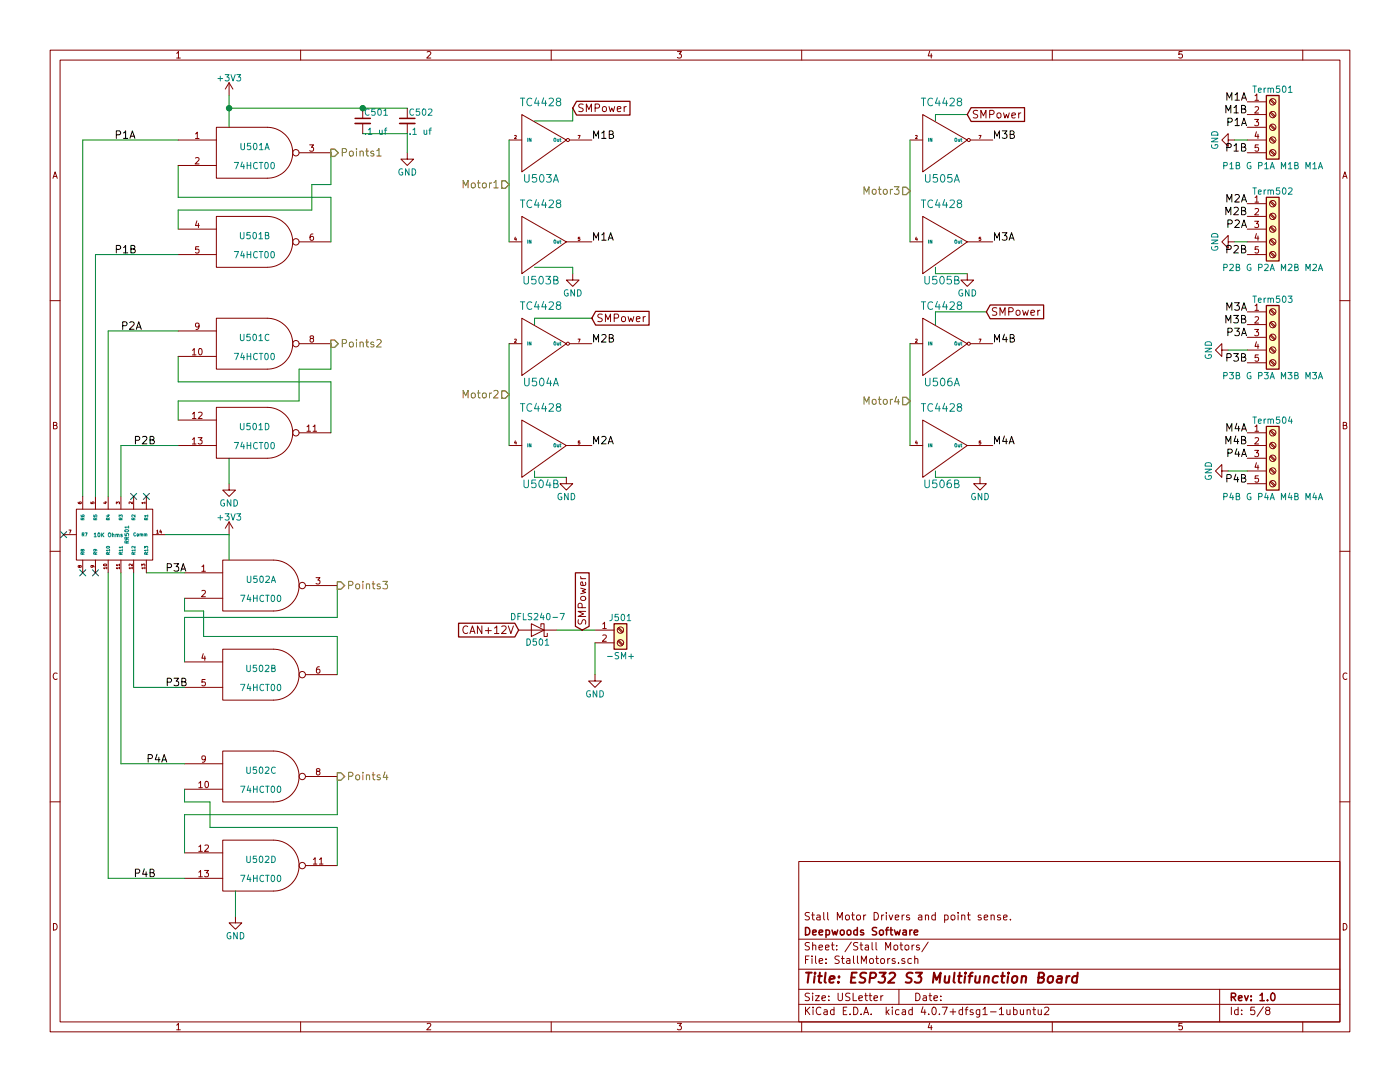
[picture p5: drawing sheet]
EESchema Schematic File Version 2
LIBS:power
LIBS:device
LIBS:switches
LIBS:relays
LIBS:motors
LIBS:transistors
LIBS:conn
LIBS:linear
LIBS:regul
LIBS:74xx
LIBS:cmos4000
LIBS:adc-dac
LIBS:memory
LIBS:xilinx
LIBS:microcontrollers
LIBS:dsp
LIBS:microchip
LIBS:analog_switches
LIBS:motorola
LIBS:texas
LIBS:intel
LIBS:audio
LIBS:interface
LIBS:digital-audio
LIBS:philips
LIBS:display
LIBS:cypress
LIBS:siliconi
LIBS:opto
LIBS:atmel
LIBS:contrib
LIBS:valves
LIBS:W25Q32JVSSIQ
LIBS:umh3n
LIBS:lm2574n-5
LIBS:tc442x
LIBS:4814p-2
LIBS:pca9685
LIBS:tbd62x83a
LIBS:sn65hvd233-ht
LIBS:mechanical
LIBS:graphic_symbols
LIBS:ESP32-S3
LIBS:ESP32-S3-MultiFunction-cache
LIBS:ESP32-S3-MultiFunction-rescue
LIBS:USBLC6-2SC6
EELAYER 25 0
EELAYER END
$Descr USLetter 11000 8500
encoding utf-8
Sheet 5 8
Title "ESP32 S3 Multifunction Board"
Date ""
Rev "1.0"
Comp "Deepwoods Software"
Comment1 "Stall Motor Drivers and point sense."
Comment2 ""
Comment3 ""
Comment4 ""
$EndDescr
$Comp
L 74HCT00 U501
U 2 1
P 2000 1900
F 0 "U501" H 2000 1950 50  0000 C CNN
F 1 "74HCT00" H 2000 1800 50  0000 C CNN
F 2 "Housings_SOIC:SOIC-14_3.9x8.7mm_Pitch1.27mm" H 2000 1900 50  0001 C CNN
F 3 "" H 2000 1900 50  0001 C CNN
F 4 "595-SN74AHC00D" H 2000 1900 60  0001 C CNN "Mouser Part Number"
	2    2000 1900
	1    0    0    -1  
$EndComp
$Comp
L 74HCT00 U501
U 3 1
P 2000 2700
F 0 "U501" H 2000 2750 50  0000 C CNN
F 1 "74HCT00" H 2000 2600 50  0000 C CNN
F 2 "Housings_SOIC:SOIC-14_3.9x8.7mm_Pitch1.27mm" H 2000 2700 50  0001 C CNN
F 3 "" H 2000 2700 50  0001 C CNN
F 4 "595-SN74AHC00D" H 2000 2700 60  0001 C CNN "Mouser Part Number"
	3    2000 2700
	1    0    0    -1  
$EndComp
$Comp
L 74HCT00 U501
U 4 1
P 2000 3400
F 0 "U501" H 2000 3450 50  0000 C CNN
F 1 "74HCT00" H 2000 3300 50  0000 C CNN
F 2 "Housings_SOIC:SOIC-14_3.9x8.7mm_Pitch1.27mm" H 2000 3400 50  0001 C CNN
F 3 "" H 2000 3400 50  0001 C CNN
F 4 "595-SN74AHC00D" H 2000 3400 60  0001 C CNN "Mouser Part Number"
	4    2000 3400
	1    0    0    -1  
$EndComp
$Comp
L 74HCT00 U502
U 1 1
P 2050 4600
F 0 "U502" H 2050 4650 50  0000 C CNN
F 1 "74HCT00" H 2050 4500 50  0000 C CNN
F 2 "Housings_SOIC:SOIC-14_3.9x8.7mm_Pitch1.27mm" H 2050 4600 50  0001 C CNN
F 3 "" H 2050 4600 50  0001 C CNN
F 4 "595-SN74AHC00D" H 2050 4600 60  0001 C CNN "Mouser Part Number"
	1    2050 4600
	1    0    0    -1  
$EndComp
$Comp
L 74HCT00 U502
U 2 1
P 2050 5300
F 0 "U502" H 2050 5350 50  0000 C CNN
F 1 "74HCT00" H 2050 5200 50  0000 C CNN
F 2 "Housings_SOIC:SOIC-14_3.9x8.7mm_Pitch1.27mm" H 2050 5300 50  0001 C CNN
F 3 "" H 2050 5300 50  0001 C CNN
F 4 "595-SN74AHC00D" H 2050 5300 60  0001 C CNN "Mouser Part Number"
	2    2050 5300
	1    0    0    -1  
$EndComp
$Comp
L 74HCT00 U502
U 3 1
P 2050 6100
F 0 "U502" H 2050 6150 50  0000 C CNN
F 1 "74HCT00" H 2050 6000 50  0000 C CNN
F 2 "Housings_SOIC:SOIC-14_3.9x8.7mm_Pitch1.27mm" H 2050 6100 50  0001 C CNN
F 3 "" H 2050 6100 50  0001 C CNN
F 4 "595-SN74AHC00D" H 2050 6100 60  0001 C CNN "Mouser Part Number"
	3    2050 6100
	1    0    0    -1  
$EndComp
$Comp
L 74HCT00 U502
U 4 1
P 2050 6800
F 0 "U502" H 2050 6850 50  0000 C CNN
F 1 "74HCT00" H 2050 6700 50  0000 C CNN
F 2 "Housings_SOIC:SOIC-14_3.9x8.7mm_Pitch1.27mm" H 2050 6800 50  0001 C CNN
F 3 "" H 2050 6800 50  0001 C CNN
F 4 "595-SN74AHC00D" H 2050 6800 60  0001 C CNN "Mouser Part Number"
	4    2050 6800
	1    0    0    -1  
$EndComp
$Comp
L 4814P-2 RR501
U 1 1
P 900 4200
F 0 "RR501" H 900 4300 30  0000 C CNN
F 1 "10K Ohms" V 900 4150 30  0000 C CNN
F 2 "48xxP:4814P" H 900 4200 60  0001 C CNN
F 3 "" H 900 4200 60  0000 C CNN
F 4 "652-4814P-2LF-10K" H 900 4200 60  0001 C CNN "Mouser Part Number"
	1    900  4200
	0    1    1    0   
$EndComp
$Comp
L C_Small C501
U 1 1
P 2850 950
F 0 "C501" H 2860 1020 50  0000 L CNN
F 1 ".1 uf" H 2860 870 50  0000 L CNN
F 2 "Capacitors_SMD:C_0603" H 2850 950 50  0001 C CNN
F 3 "" H 2850 950 50  0001 C CNN
F 4 "710-885012206095" H 2850 950 60  0001 C CNN "Mouser Part Number"
	1    2850 950 
	1    0    0    -1  
$EndComp
$Comp
L C_Small C502
U 1 1
P 3200 950
F 0 "C502" H 3210 1020 50  0000 L CNN
F 1 ".1 uf" H 3210 870 50  0000 L CNN
F 2 "Capacitors_SMD:C_0603" H 3200 950 50  0001 C CNN
F 3 "" H 3200 950 50  0001 C CNN
F 4 "710-885012206095" H 3200 950 60  0001 C CNN "Mouser Part Number"
	1    3200 950 
	1    0    0    -1  
$EndComp
$Comp
L TC4428 U503
U 1 1
P 4250 1100
F 0 "U503" H 4250 800 60  0000 C CNN
F 1 "TC4428" H 4250 1400 60  0000 C CNN
F 2 "Housings_SOIC:SOIC-8_3.9x4.9mm_Pitch1.27mm" H 4250 1100 60  0001 C CNN
F 3 "" H 4250 1100 60  0000 C CNN
F 4 "579-TC4428VOA" H 4250 1100 60  0001 C CNN "Mouser Part Number"
	1    4250 1100
	1    0    0    -1  
$EndComp
$Comp
L TC4428 U503
U 2 1
P 4250 1900
F 0 "U503" H 4250 1600 60  0000 C CNN
F 1 "TC4428" H 4250 2200 60  0000 C CNN
F 2 "Housings_SOIC:SOIC-8_3.9x4.9mm_Pitch1.27mm" H 4250 1900 60  0001 C CNN
F 3 "" H 4250 1900 60  0000 C CNN
	2    4250 1900
	1    0    0    -1  
$EndComp
$Comp
L TC4428 U504
U 1 1
P 4250 2700
F 0 "U504" H 4250 2400 60  0000 C CNN
F 1 "TC4428" H 4250 3000 60  0000 C CNN
F 2 "Housings_SOIC:SOIC-8_3.9x4.9mm_Pitch1.27mm" H 4250 2700 60  0001 C CNN
F 3 "" H 4250 2700 60  0000 C CNN
F 4 "579-TC4428VOA" H 4250 2700 60  0001 C CNN "Mouser Part Number"
	1    4250 2700
	1    0    0    -1  
$EndComp
$Comp
L TC4428 U504
U 2 1
P 4250 3500
F 0 "U504" H 4250 3200 60  0000 C CNN
F 1 "TC4428" H 4250 3800 60  0000 C CNN
F 2 "Housings_SOIC:SOIC-8_3.9x4.9mm_Pitch1.27mm" H 4250 3500 60  0001 C CNN
F 3 "" H 4250 3500 60  0000 C CNN
	2    4250 3500
	1    0    0    -1  
$EndComp
$Comp
L TC4428 U505
U 1 1
P 7400 1100
F 0 "U505" H 7400 800 60  0000 C CNN
F 1 "TC4428" H 7400 1400 60  0000 C CNN
F 2 "Housings_SOIC:SOIC-8_3.9x4.9mm_Pitch1.27mm" H 7400 1100 60  0001 C CNN
F 3 "" H 7400 1100 60  0000 C CNN
F 4 "579-TC4428VOA" H 7400 1100 60  0001 C CNN "Mouser Part Number"
	1    7400 1100
	1    0    0    -1  
$EndComp
$Comp
L TC4428 U505
U 2 1
P 7400 1900
F 0 "U505" H 7400 1600 60  0000 C CNN
F 1 "TC4428" H 7400 2200 60  0000 C CNN
F 2 "Housings_SOIC:SOIC-8_3.9x4.9mm_Pitch1.27mm" H 7400 1900 60  0001 C CNN
F 3 "" H 7400 1900 60  0000 C CNN
	2    7400 1900
	1    0    0    -1  
$EndComp
$Comp
L TC4428 U506
U 1 1
P 7400 2700
F 0 "U506" H 7400 2400 60  0000 C CNN
F 1 "TC4428" H 7400 3000 60  0000 C CNN
F 2 "Housings_SOIC:SOIC-8_3.9x4.9mm_Pitch1.27mm" H 7400 2700 60  0001 C CNN
F 3 "" H 7400 2700 60  0000 C CNN
F 4 "579-TC4428VOA" H 7400 2700 60  0001 C CNN "Mouser Part Number"
	1    7400 2700
	1    0    0    -1  
$EndComp
$Comp
L TC4428 U506
U 2 1
P 7400 3500
F 0 "U506" H 7400 3200 60  0000 C CNN
F 1 "TC4428" H 7400 3800 60  0000 C CNN
F 2 "Housings_SOIC:SOIC-8_3.9x4.9mm_Pitch1.27mm" H 7400 3500 60  0001 C CNN
F 3 "" H 7400 3500 60  0000 C CNN
	2    7400 3500
	1    0    0    -1  
$EndComp
$Comp
L Screw_Terminal_01x05 Term501
U 1 1
P 10000 1000
F 0 "Term501" H 10000 1300 50  0000 C CNN
F 1 "P1B G P1A M1B M1A" H 10000 700 50  0000 C CNN
F 2 "Connectors_Terminal_Blocks:TerminalBlock_Pheonix_MPT-2.54mm_5pol" H 10000 1000 50  0001 C CNN
F 3 "" H 10000 1000 50  0001 C CNN
F 4 "651-1725685" H 10000 1000 60  0001 C CNN "Mouser Part Number"
	1    10000 1000
	1    0    0    -1  
$EndComp
$Comp
L Screw_Terminal_01x05 Term502
U 1 1
P 10000 1800
F 0 "Term502" H 10000 2100 50  0000 C CNN
F 1 "P2B G P2A M2B M2A" H 10000 1500 50  0000 C CNN
F 2 "Connectors_Terminal_Blocks:TerminalBlock_Pheonix_MPT-2.54mm_5pol" H 10000 1800 50  0001 C CNN
F 3 "" H 10000 1800 50  0001 C CNN
F 4 "651-1725685" H 10000 1800 60  0001 C CNN "Mouser Part Number"
	1    10000 1800
	1    0    0    -1  
$EndComp
$Comp
L Screw_Terminal_01x05 Term503
U 1 1
P 10000 2650
F 0 "Term503" H 10000 2950 50  0000 C CNN
F 1 "P3B G P3A M3B M3A" H 10000 2350 50  0000 C CNN
F 2 "Connectors_Terminal_Blocks:TerminalBlock_Pheonix_MPT-2.54mm_5pol" H 10000 2650 50  0001 C CNN
F 3 "" H 10000 2650 50  0001 C CNN
F 4 "651-1725685" H 10000 2650 60  0001 C CNN "Mouser Part Number"
	1    10000 2650
	1    0    0    -1  
$EndComp
$Comp
L Screw_Terminal_01x05 Term504
U 1 1
P 10000 3600
F 0 "Term504" H 10000 3900 50  0000 C CNN
F 1 "P4B G P4A M4B M4A" H 10000 3300 50  0000 C CNN
F 2 "Connectors_Terminal_Blocks:TerminalBlock_Pheonix_MPT-2.54mm_5pol" H 10000 3600 50  0001 C CNN
F 3 "" H 10000 3600 50  0001 C CNN
F 4 "651-1725685" H 10000 3600 60  0001 C CNN "Mouser Part Number"
	1    10000 3600
	1    0    0    -1  
$EndComp
$Comp
L +3V3 #PWR038
U 1 1
P 1800 750
F 0 "#PWR038" H 1800 600 50  0001 C CNN
F 1 "+3V3" H 1800 890 50  0000 C CNN
F 2 "" H 1800 750 50  0001 C CNN
F 3 "" H 1800 750 50  0001 C CNN
	1    1800 750 
	1    0    0    -1  
$EndComp
$Comp
L +3V3 #PWR039
U 1 1
P 1800 4200
F 0 "#PWR039" H 1800 4050 50  0001 C CNN
F 1 "+3V3" H 1800 4340 50  0000 C CNN
F 2 "" H 1800 4200 50  0001 C CNN
F 3 "" H 1800 4200 50  0001 C CNN
	1    1800 4200
	1    0    0    -1  
$EndComp
$Comp
L GND #PWR040
U 1 1
P 1800 3800
F 0 "#PWR040" H 1800 3550 50  0001 C CNN
F 1 "GND" H 1800 3650 50  0000 C CNN
F 2 "" H 1800 3800 50  0001 C CNN
F 3 "" H 1800 3800 50  0001 C CNN
	1    1800 3800
	1    0    0    -1  
$EndComp
$Comp
L GND #PWR041
U 1 1
P 1850 7200
F 0 "#PWR041" H 1850 6950 50  0001 C CNN
F 1 "GND" H 1850 7050 50  0000 C CNN
F 2 "" H 1850 7200 50  0001 C CNN
F 3 "" H 1850 7200 50  0001 C CNN
	1    1850 7200
	1    0    0    -1  
$EndComp
NoConn ~ 1150 3900
NoConn ~ 1050 3900
NoConn ~ 500  4200
Wire Wire Line
	1800 3800 1800 3600
Wire Wire Line
	1800 4400 1800 4200
Wire Wire Line
	2650 6500 2650 6800
Wire Wire Line
	1650 6500 2650 6500
Wire Wire Line
	1650 6300 1650 6500
Wire Wire Line
	1450 6300 1650 6300
Wire Wire Line
	1450 6200 1450 6300
Wire Wire Line
	2650 5000 2650 5300
Wire Wire Line
	1600 5000 2650 5000
Wire Wire Line
	1600 4800 1600 5000
Wire Wire Line
	1450 4800 1600 4800
Wire Wire Line
	1450 4700 1450 4800
Wire Wire Line
	1450 6400 1450 6700
Wire Wire Line
	2650 6400 1450 6400
Wire Wire Line
	2650 6100 2650 6400
Wire Wire Line
	1450 4850 1450 5200
Wire Wire Line
	2650 4850 1450 4850
Wire Wire Line
	2650 4600 2650 4850
Wire Wire Line
	1400 3150 1400 3300
Wire Wire Line
	2350 3150 1400 3150
Wire Wire Line
	2350 2900 2350 3150
Wire Wire Line
	2600 2900 2350 2900
Wire Wire Line
	2600 2700 2600 2900
Wire Wire Line
	2600 3000 2600 3400
Wire Wire Line
	1400 3000 2600 3000
Wire Wire Line
	1400 2800 1400 3000
Wire Wire Line
	1400 1650 1400 1800
Wire Wire Line
	2450 1650 1400 1650
Wire Wire Line
	2600 1550 2600 1900
Wire Wire Line
	1400 1550 2600 1550
Wire Wire Line
	1400 1300 1400 1550
Wire Wire Line
	1850 7200 1850 7000
Wire Wire Line
	1800 4200 1300 4200
Wire Wire Line
	750  2000 1400 2000
Wire Wire Line
	750  2000 750  3900
Wire Wire Line
	650  3900 650  1100
Wire Wire Line
	650  1100 1400 1100
Wire Wire Line
	1400 3500 950  3500
Wire Wire Line
	950  3500 950  3900
Wire Wire Line
	850  3900 850  2600
Wire Wire Line
	850  2600 1400 2600
Wire Wire Line
	1450 4500 1150 4500
Wire Wire Line
	1050 4500 1050 5400
Wire Wire Line
	1050 5400 1450 5400
Wire Wire Line
	950  4500 950  6000
Wire Wire Line
	950  6000 1450 6000
Wire Wire Line
	850  4500 850  6900
Wire Wire Line
	850  6900 1450 6900
NoConn ~ 750  4500
NoConn ~ 650  4500
Wire Wire Line
	1800 750  1800 1000
$Comp
L 74HCT00 U501
U 1 1
P 2000 1200
F 0 "U501" H 2000 1250 50  0000 C CNN
F 1 "74HCT00" H 2000 1100 50  0000 C CNN
F 2 "Housings_SOIC:SOIC-14_3.9x8.7mm_Pitch1.27mm" H 2000 1200 50  0001 C CNN
F 3 "" H 2000 1200 50  0001 C CNN
F 4 "595-SN74AHC00D" H 2000 1200 60  0001 C CNN "Mouser Part Number"
	1    2000 1200
	1    0    0    -1  
$EndComp
Wire Wire Line
	2600 1200 2600 1450
Wire Wire Line
	2600 1450 2450 1450
Wire Wire Line
	2450 1450 2450 1650
Wire Wire Line
	1800 850  3200 850 
Connection ~ 1800 850 
Connection ~ 2850 850 
Wire Wire Line
	3200 1050 2850 1050
$Comp
L GND #PWR042
U 1 1
P 3200 1200
F 0 "#PWR042" H 3200 950 50  0001 C CNN
F 1 "GND" H 3200 1050 50  0000 C CNN
F 2 "" H 3200 1200 50  0001 C CNN
F 3 "" H 3200 1200 50  0001 C CNN
	1    3200 1200
	1    0    0    -1  
$EndComp
Wire Wire Line
	3200 1200 3200 1050
Text HLabel 2600 1200 2    59   Output ~ 0
Points1
Text Label 900  1100 0    59   ~ 0
P1A
Text Label 900  2000 0    59   ~ 0
P1B
Text Label 950  2600 0    59   ~ 0
P2A
Text Label 1050 3500 0    59   ~ 0
P2B
Text HLabel 2600 2700 2    59   Output ~ 0
Points2
Text HLabel 2650 4600 2    59   Output ~ 0
Points3
Text HLabel 2650 6100 2    59   Output ~ 0
Points4
Text Label 1300 4500 0    59   ~ 0
P3A
Text Label 1300 5400 0    59   ~ 0
P3B
Text Label 1150 6000 0    59   ~ 0
P4A
Text Label 1050 6900 0    59   ~ 0
P4B
Text Label 4650 1100 0    59   ~ 0
M1B
Text Label 4650 1900 0    59   ~ 0
M1A
Text Label 4650 2700 0    59   ~ 0
M2B
Text Label 4650 3500 0    59   ~ 0
M2A
Text Label 7800 1100 0    59   ~ 0
M3B
Text Label 7800 1900 0    59   ~ 0
M3A
Text Label 7800 2700 0    59   ~ 0
M4B
Text Label 7800 3500 0    59   ~ 0
M4A
Wire Wire Line
	7150 2700 7150 3500
Wire Wire Line
	7150 1900 7150 1100
Wire Wire Line
	4000 1900 4000 1100
Wire Wire Line
	4000 2700 4000 3500
Text HLabel 4000 1450 0    59   Input ~ 0
Motor1
Text HLabel 4000 3100 0    59   Input ~ 0
Motor2
Text HLabel 7150 1500 0    59   Input ~ 0
Motor3
Text HLabel 7150 3150 0    59   Input ~ 0
Motor4
$Comp
L GND #PWR043
U 1 1
P 4500 2150
F 0 "#PWR043" H 4500 1900 50  0001 C CNN
F 1 "GND" H 4500 2000 50  0000 C CNN
F 2 "" H 4500 2150 50  0001 C CNN
F 3 "" H 4500 2150 50  0001 C CNN
	1    4500 2150
	1    0    0    -1  
$EndComp
$Comp
L GND #PWR044
U 1 1
P 7600 2150
F 0 "#PWR044" H 7600 1900 50  0001 C CNN
F 1 "GND" H 7600 2000 50  0000 C CNN
F 2 "" H 7600 2150 50  0001 C CNN
F 3 "" H 7600 2150 50  0001 C CNN
	1    7600 2150
	1    0    0    -1  
$EndComp
$Comp
L GND #PWR045
U 1 1
P 4450 3750
F 0 "#PWR045" H 4450 3500 50  0001 C CNN
F 1 "GND" H 4450 3600 50  0000 C CNN
F 2 "" H 4450 3750 50  0001 C CNN
F 3 "" H 4450 3750 50  0001 C CNN
	1    4450 3750
	1    0    0    -1  
$EndComp
$Comp
L GND #PWR046
U 1 1
P 7700 3750
F 0 "#PWR046" H 7700 3500 50  0001 C CNN
F 1 "GND" H 7700 3600 50  0000 C CNN
F 2 "" H 7700 3750 50  0001 C CNN
F 3 "" H 7700 3750 50  0001 C CNN
	1    7700 3750
	1    0    0    -1  
$EndComp
Wire Wire Line
	7700 3750 7350 3750
Wire Wire Line
	7350 3750 7350 3700
Wire Wire Line
	4450 3750 4200 3750
Wire Wire Line
	4200 3750 4200 3700
Wire Wire Line
	4650 2500 4200 2500
Wire Wire Line
	4200 2500 4200 2550
Wire Wire Line
	7750 2450 7350 2450
Wire Wire Line
	7350 2450 7350 2550
Wire Wire Line
	7600 2150 7350 2150
Wire Wire Line
	7350 2150 7350 2100
Wire Wire Line
	7600 900  7350 900 
Wire Wire Line
	7350 900  7350 950 
Wire Wire Line
	4200 950  4500 950 
Wire Wire Line
	4500 950  4500 850 
Wire Wire Line
	4200 2100 4500 2100
Wire Wire Line
	4500 2100 4500 2150
$Comp
L GND #PWR047
U 1 1
P 9650 3700
F 0 "#PWR047" H 9650 3450 50  0001 C CNN
F 1 "GND" H 9650 3550 50  0000 C CNN
F 2 "" H 9650 3700 50  0001 C CNN
F 3 "" H 9650 3700 50  0001 C CNN
	1    9650 3700
	0    1    1    0   
$EndComp
$Comp
L GND #PWR048
U 1 1
P 9650 2750
F 0 "#PWR048" H 9650 2500 50  0001 C CNN
F 1 "GND" H 9650 2600 50  0000 C CNN
F 2 "" H 9650 2750 50  0001 C CNN
F 3 "" H 9650 2750 50  0001 C CNN
	1    9650 2750
	0    1    1    0   
$EndComp
$Comp
L GND #PWR049
U 1 1
P 9700 1900
F 0 "#PWR049" H 9700 1650 50  0001 C CNN
F 1 "GND" H 9700 1750 50  0000 C CNN
F 2 "" H 9700 1900 50  0001 C CNN
F 3 "" H 9700 1900 50  0001 C CNN
	1    9700 1900
	0    1    1    0   
$EndComp
$Comp
L GND #PWR050
U 1 1
P 9700 1100
F 0 "#PWR050" H 9700 850 50  0001 C CNN
F 1 "GND" H 9700 950 50  0000 C CNN
F 2 "" H 9700 1100 50  0001 C CNN
F 3 "" H 9700 1100 50  0001 C CNN
	1    9700 1100
	0    1    1    0   
$EndComp
Wire Wire Line
	9800 1100 9700 1100
Wire Wire Line
	9800 1900 9700 1900
Wire Wire Line
	9800 2750 9650 2750
Wire Wire Line
	9800 3700 9650 3700
Text Label 9800 800  2    59   ~ 0
M1A
Text Label 9800 900  2    59   ~ 0
M1B
Text Label 9800 1000 2    59   ~ 0
P1A
Text Label 9800 1200 2    59   ~ 0
P1B
Text Label 9800 1600 2    59   ~ 0
M2A
Text Label 9800 1700 2    59   ~ 0
M2B
Text Label 9800 1800 2    59   ~ 0
P2A
Text Label 9800 2000 2    59   ~ 0
P2B
Text Label 9800 2450 2    59   ~ 0
M3A
Text Label 9800 2550 2    59   ~ 0
M3B
Text Label 9800 2650 2    59   ~ 0
P3A
Text Label 9800 2850 2    59   ~ 0
P3B
Text Label 9800 3400 2    59   ~ 0
M4A
Text Label 9800 3500 2    59   ~ 0
M4B
Text Label 9800 3600 2    59   ~ 0
P4A
Text Label 9800 3800 2    59   ~ 0
P4B
Text GLabel 7600 900  2    60   Input ~ 0
SMPower
Text GLabel 7750 2450 2    60   Input ~ 0
SMPower
Text GLabel 4500 850  2    60   Input ~ 0
SMPower
Text GLabel 4650 2500 2    60   Input ~ 0
SMPower
$Comp
L Screw_Terminal_01x02 J501
U 1 1
P 4875 4950
F 0 "J501" H 4875 5050 50  0000 C CNN
F 1 "-SM+" H 4875 4750 50  0000 C CNN
F 2 "Connectors_Terminal_Blocks:TerminalBlock_Pheonix_MPT-2.54mm_2pol" H 4875 4950 50  0001 C CNN
F 3 "" H 4875 4950 50  0001 C CNN
F 4 "651-172565" H 4875 4950 60  0001 C CNN "Mouser Part Number"
	1    4875 4950
	1    0    0    -1  
$EndComp
$Comp
L D_Schottky D501
U 1 1
P 4225 4950
F 0 "D501" H 4225 5050 50  0000 C CNN
F 1 "DFLS240-7" H 4225 4850 50  0000 C CNN
F 2 "Diodes_SMD:D_PowerDI-123" H 4225 4950 50  0001 C CNN
F 3 "" H 4225 4950 50  0001 C CNN
F 4 "621-DFLS240-7" H 4225 4950 60  0001 C CNN "Mouser Part Number"
	1    4225 4950
	-1   0    0    1   
$EndComp
Wire Wire Line
	4675 4950 4375 4950
Text GLabel 4075 4950 0    60   Input ~ 0
CAN+12V
Text GLabel 4575 4950 1    60   Input ~ 0
SMPower
$Comp
L GND #PWR051
U 1 1
P 4675 5300
F 0 "#PWR051" H 4675 5050 50  0001 C CNN
F 1 "GND" H 4675 5150 50  0000 C CNN
F 2 "" H 4675 5300 50  0001 C CNN
F 3 "" H 4675 5300 50  0001 C CNN
	1    4675 5300
	1    0    0    -1  
$EndComp
Wire Wire Line
	4675 5050 4675 5300
$EndSCHEMATC
